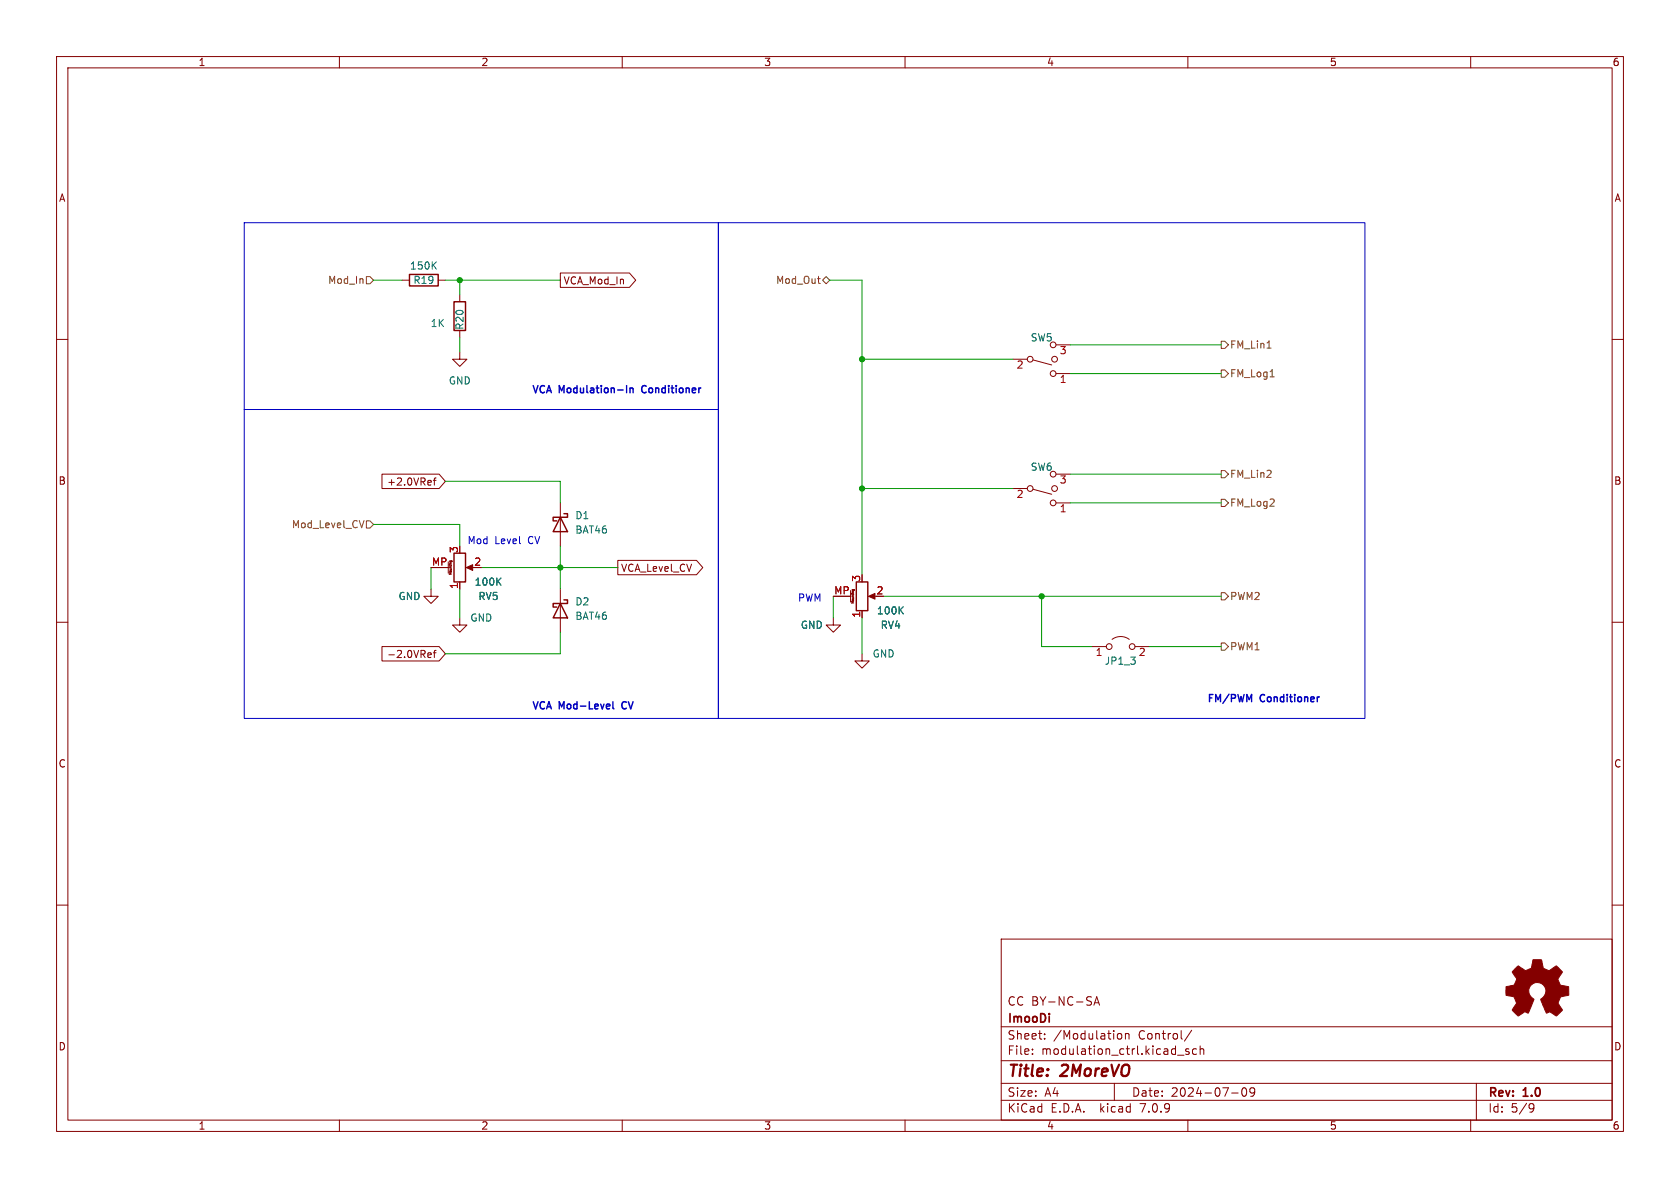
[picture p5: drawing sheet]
<svg xmlns="http://www.w3.org/2000/svg" width="297mm" height="210mm" viewBox="0 0 297 210" stroke-linecap="round" stroke-linejoin="round" font-family="sans-serif">
<g fill="none" stroke="#840000" stroke-width=".18">
<path d="M10 10h277v190h-277zM12 12h273v186h-273zM60 10v2M110 10v2M160 10v2M210 10v2M260 10v2M10 60h2M71.1 49.5h1.3M77.5 49.5h1.2M81.3 52.1v1.2M81.3 58.4v1.3"/>
<path d="M99.1 48.3h12.2l1.1 1.2-1.1 1.3h-12.2zM285 60h2M81.3 62.2v1.3h-1.3l1.3 1.3 1.2-1.3h-1.2M179.1 63.5h2.5M182.6 63.6l3.3 .9M186.7 66h2.5M186.7 61h2.5M67.5 83.8h10.1l1.1 1.3-1.1 1.3h-10.1zM76.6 84.9h.5M77.1 84.5l-.3 .2v1.1M79.2 99.3v2M79.5 99.3h.1"/>
<path d="M79.6 99.3h.1M79.8 99.1v.2h-.2M79.9 99.2l-.4-.1v.2M79.9 99.2h.1M79.9 99.2v.1M99.1 88.9v7.6M109.2 99.1h13.9l1.1 1.2-1.1 1.3h-13.9zM179.1 86.4h2.5M182.6 86.5l3.3 .9M186.7 88.9h2.5M186.7 83.8h2.5M10 110h2"/>
<path d="M67.5 114.3h10.1l1.1 1.3-1.1 1.2h-10.1zM75.8 115.4l.4 .1v.2l-.6 .1M76.2 116.2h-.4M76.2 104.1v1.3h-1.3l1.3 1.3 1.3-1.3h-1.3M76.2 100.3h3M76.6 115.4h.5M77.1 115l-.3 .2v1M79.4 100h.3M79.8 101.3h-.4l.3 .1-.3 .1h.4M81.3 109.2v1.3h-1.3l1.3 1.3 1.2-1.3h-1.2M81.3 102.9v1.2M82.8 100.3h1"/>
<path d="M99.1 104.1v7.7M147.3 109.2v1.3h-1.3l1.3 1.3 1.3-1.3h-1.3M147.3 105.4h3.1M150.4 104.4v2M150.5 105.1h.4M150.7 104.3v.1M150.9 104.2v.2h-.2M150.9 106.3h-.4l.3 .2-.3 .1h.4M151 104.2h-.3v.1M151 104.2v.1M151 104.3v.1M152.4 115.6v1.2h-1.3l1.3 1.3 1.3-1.3h-1.3"/>
<path d="M152.4 108v1.2M153.9 105.4h1M193 114.3h2.6M196.6 113a2.54 2.54 0 0 1 3 0M200.7 114.3h2.5M285 110h2M10 160h2M285 160h2M177 166h108v32h-108zM193.4 177.7l.5-1.5 .5 1.5M193.5 177.3h.7M60 198v2"/>
<path d="M110 198v2M160 198v2M177 194.5h108M177 191.5h108M177 187.5h108M177 181.5h108M182.5 186.3v.1M182.5 185.5v.1M184.7 183.6v.1M184.7 182.8v.1M197 191.5v3M197.6 182.8l.4-.1 .3 .3v.4l-.1 .2-.4 .1-.2-.1"/>
<path d="M199 182.8l.2-.1 .3 .1 .1 .9M199 182.7v1M208.2 186.5h1.1M210 198v2M210.2 185.5l-.4-.1-.2 .2 .1 .2 .5 .2v.3h-.6M210.7 182.1l-1.3 2M211.5 185.5l-.4-.1-.3 .3v.4l.2 .2h.5M212.2 185.5l.2-.1 .3 .1 .1 .9M212.2 184.9v1.5M217.7 193.2h1.2M219.7 192.4l.2-.1a.81 .81 0 0 1 .6 .6 .81 .81 0 0 1-.3 .8l-.2 .1a.81 .81 0 0 1-.3-1.4zM221.8 192.9l-.3 .3h-.3l-.2-.3 .1-.5 .4-.1 .2 .1a.99 .99 0 0 1-.3 1.4h-.3"/>
<path d="M260 198v2M261 191.5v6.5M270.6 195.1l.5 .1a.99 .99 0 0 1-.4 1.4h-.2M271.2 195.7l-.3 .3h-.3"/>
<circle cx="182.1" cy="63.5" r=".51"/>
<circle cx="186.2" cy="66" r=".51"/>
<circle cx="186.2" cy="61" r=".51"/>
<circle cx="186.4" cy="63.5" r=".51"/>
<circle cx="182.1" cy="86.4" r=".51"/>
<circle cx="186.2" cy="88.9" r=".51"/>
<circle cx="186.2" cy="83.8" r=".51"/>
<circle cx="186.4" cy="86.4" r=".51"/>
<circle cx="196.1" cy="114.3" r=".51"/>
<circle cx="200.2" cy="114.3" r=".51"/>
</g>
<g fill="#840000" stroke="#840000" stroke-width=".18">
<path d="M82.4 100.3l1.2-.5v1z"/>
<path d="M267.8 171.2l.6-.5 .9 .6a.62 .62 0 0 0 1 0l.2-.1a1.62 1.62 0 0 0 .5-1.3l.1-.3 1.4 .1 .2 .7a.74 .74 0 0 0 .7 1l.5 .2 1.3-.9 1 1.1-.4 .7a.75 .75 0 0 0-.2 1.2l.2 .4 1.5 .3v1.5l-1.4 .3-.1 .1a1.23 1.23 0 0 0-.2 1.2l.6 1-.1 .2-1 .9-.8-.5a.54 .54 0 0 0-.8 0l-1.1-2.4a2.33 2.33 0 0 0 .9-1.9 1.54 1.54 0 0 0-2.5-.7 1.54 1.54 0 0 0 .4 2.6l-1.1 2.4a.69 .69 0 0 0-1.1 .1l-.6 .4-1.1-1.1 .8-1.2-.2-.5a.71 .71 0 0 0-.9-.7l-.8-.2v-1.5l.5-.1a1.11 1.11 0 0 0 1.2-.7 .72 .72 0 0 0-.2-1.2l-.4-.6z"/>
<path d="M153.5 105.4l1.2-.5v1z"/>
</g>
<path d="M72.4 48.5h5.1v2h-5.1zM80.3 53.3h2v5.1h-2zM80.3 97.8h2v5.1h-2zM99.1 91.4l1.2 2.6h-2.5zM99.7 90.8h.6v.6h-2.5v.7h.6M99.1 106.7l1.2 2.5h-2.5zM99.7 106h.6v.7h-2.5v.6h.6M151.4 102.9h2v5.1h-2z" fill="none" stroke="#840000" stroke-width=".25"/>
<path d="M76.6 46.8l.5 .8M77.1 46.3l-.7 .7M88 102.7l.6 .7M88.6 102.2l-.8 .7M159.1 107.8l.6 .7M159.7 107.3l-.7 .7" fill="none" stroke="#006464" stroke-width=".18"/>
<g fill="none" stroke="#725600" stroke-width=".18">
<path d="M64.8 48.9h.6l.6 .6-.6 .7h-.6zM144.5 49.3h.5M144.9 50.1h.1M145.4 49.5l.6-.6 .7 .6-.7 .7zM215.9 60.3h.6l.7 .7-.7 .6h-.6zM215.9 65.4h.6l.7 .6-.7 .7h-.6zM224 61.5h.7M224.5 66.6h.8M64.4 92l-.5 1.3M64.8 92.1h.6l.6 .6-.6 .6h-.6zM215.9 83.2h.6l.7 .6-.7 .7h-.6zM215.9 88.3h.6l.7 .6-.7 .6h-.6z"/>
<path d="M215.9 104.8h.6l.7 .6-.7 .6h-.6zM215.9 113.7h.6l.7 .6-.7 .6h-.6z"/>
</g>
<path d="M111.4 68.6v.8M111.4 68.7l.2-.1h.3v.8M113.6 68.3l-.2 .4 .2 .5M108.4 124v1.1l.1 .2M110.1 124.2l-.2 .4 .2 .5M220.8 123.7l.5-.9v1.2" fill="none" stroke="#0000c2" stroke-width=".25"/>
<path d="M43.2 39.4h83.8v33h-83.8zM127 39.4h114.3v87.6h-114.3zM43.2 72.4h83.8v54.6h-83.8z" fill="none" stroke="#0000c2" stroke-width=".18"/>
<g fill="none" stroke="#009600" stroke-width=".18">
<path d="M66 49.5h5.1M78.7 49.5h20.4M81.3 49.5v2.6M81.3 59.7v2.5M146.7 49.5h5.7v52.1M152.4 63.5h26.7M189.2 66h26.7M189.2 61h26.7M66 92.7h15.3v3.8M78.7 85.1h20.4v3.8M99.1 96.5v7.6M152.4 86.4h26.7"/>
<path d="M189.2 88.9h26.7M189.2 83.8h26.7M76.2 100.3v3.8M81.3 104.1v5.1M85.1 100.3h24.1M99.1 111.8v3.8h-20.4M147.3 105.4v3.8M152.4 109.2v6.4M156.2 105.4h59.7M184.1 105.4v8.9h8.9M203.2 114.3h12.7"/>
</g>
<g fill="#009600" stroke="#009600" stroke-width=".18">
<circle cx="152.4" cy="63.5" r=".46"/>
<circle cx="152.4" cy="86.4" r=".46"/>
<circle cx="184.1" cy="105.4" r=".46"/>
<circle cx="99.1" cy="100.3" r=".46"/>
<circle cx="81.3" cy="49.5" r=".46"/>
</g>
<g font-size="2.8" fill="#840000">
<text x="178" y="190.9">Title:</text>
<text x="187.7" y="190.9">2MoreVO</text>
</g>
<g font-size="2.1" fill="#840000">
<text x="178" y="178">CC BY-NC-SA</text>
<text x="178" y="184">Sheet:</text>
<text x="178" y="181.2">ImooDi</text>
<text x="186.2" y="184">/Modulation</text>
<text x="201.3" y="184">Control/</text>
<text x="178" y="186.7">File:</text>
<text x="184.1" y="186.7">modulation_ctrl.kicad_sch</text>
<text x="178" y="196.9">KiCad</text>
<text x="178" y="194.1">Size:</text>
<text x="184.7" y="194.1">A4</text>
<text x="185.7" y="196.9">E.D.A.</text>
<text x="194.6" y="196.9">kicad</text>
<text x="200" y="194.1">Date:</text>
<text x="201.8" y="196.9">7.0.9</text>
<text x="207" y="194.1">2024-07-09</text>
<text x="263" y="194.3">Rev:</text>
<text x="263" y="196.9">Id:</text>
<text x="267.1" y="196.9">5/9</text>
<text x="269.4" y="194.3">1.0</text>
</g>
<g font-size="1.8" fill="#840000">
<text x="35" y="11.9">1</text>
<text x="85" y="11.9">2</text>
<text x="135" y="11.9">3</text>
<text x="185" y="11.9">4</text>
<text x="235" y="11.9">5</text>
<text x="285" y="11.9">6</text>
<text x="10.3" y="35.9">A</text>
<text x="285.3" y="35.9">A</text>
<text x="99.5" y="50.5">VCA_Mod_In</text>
<text x="10.3" y="85.9">B</text>
<text x="68.3" y="86">+2.0VRef</text>
<text x="285.3" y="85.9">B</text>
<text x="109.7" y="101.3">VCA_Level_CV</text>
<text x="68.3" y="116.5">-2.0VRef</text>
<text x="10.3" y="135.9">C</text>
<text x="285.3" y="135.9">C</text>
<text x="10.3" y="185.9">D</text>
<text x="285.3" y="185.9">D</text>
<text x="35" y="199.9">1</text>
<text x="85" y="199.9">2</text>
<text x="135" y="199.9">3</text>
<text x="185" y="199.9">4</text>
<text x="235" y="199.9">5</text>
<text x="285" y="199.9">6</text>
</g>
<g font-size="1.8" fill="#006464">
<text x="72.4" y="47.9">150K</text>
<text x="73" y="50.4">R19</text>
<text x="76" y="58">1K</text>
<text x="82.1" y="58.4" transform="rotate(-90 82.1 58.4)">R20</text>
<text x="182.1" y="60.6">SW5</text>
<text x="79.2" y="68.2">GND</text>
<text x="182.1" y="83.4">SW6</text>
<text x="101.6" y="92">D1</text>
<text x="101.6" y="94.5">BAT46</text>
<text x="70.4" y="106.3">GND</text>
<text x="83.8" y="103.7">100K</text>
<text x="84.5" y="106.3">RV5</text>
<text x="101.6" y="107.2">D2</text>
<text x="83.1" y="110.1">GND</text>
<text x="101.6" y="109.8">BAT46</text>
<text x="141.5" y="111.4">GND</text>
<text x="154.9" y="108.8">100K</text>
<text x="155.6" y="111.4">RV4</text>
<text x="154.2" y="116.4">GND</text>
<text x="195.2" y="117.7">JP1_3</text>
</g>
<g font-size="1.8" fill="#725600">
<text x="57.9" y="50.4">Mod_In</text>
<text x="137.1" y="50.4">Mod_Out</text>
<text x="217.4" y="61.8">FM_Lin1</text>
<text x="217.4" y="66.9">FM_Log1</text>
<text x="217.4" y="84.7">FM_Lin2</text>
<text x="217.4" y="89.8">FM_Log2</text>
<text x="51.5" y="93.6">Mod_Level_CV</text>
<text x="217.4" y="106.3">PWM2</text>
<text x="217.4" y="115.2">PWM1</text>
</g>
<g font-size="1.8" fill="#a90000">
<text x="179.6" y="65.5">2</text>
<text x="187.3" y="62.9">3</text>
<text x="187.3" y="68">1</text>
<text x="179.6" y="88.3">2</text>
<text x="187.3" y="85.8">3</text>
<text x="187.3" y="90.9">1</text>
<text x="76.3" y="100.1">MP</text>
<text x="81" y="97.9" transform="rotate(-90 81 97.9)">3</text>
<text x="83.7" y="100.1">2</text>
<text x="81" y="104.2" transform="rotate(-90 81 104.2)">1</text>
<text x="147.4" y="105.2">MP</text>
<text x="152.1" y="102.9" transform="rotate(-90 152.1 102.9)">3</text>
<text x="154.9" y="105.2">2</text>
<text x="152.1" y="109.3" transform="rotate(-90 152.1 109.3)">1</text>
<text x="193.6" y="116.3">1</text>
<text x="201.2" y="116.3">2</text>
</g>
<g font-size="1.8" fill="#0000c2">
<text x="94" y="69.6">VCA Modulation-In</text>
<text x="114" y="69.6">Conditioner</text>
<text x="82.5" y="96.3">Mod</text>
<text x="87.5" y="96.3">Level</text>
<text x="93.5" y="96.3">CV</text>
<text x="141" y="106.4">PWM</text>
<text x="94" y="125.5">VCA Mod-Level</text>
<text x="110.5" y="125.5">CV</text>
<text x="213.4" y="124.2">FM/PWM</text>
<text x="222.9" y="124.2">Conditioner</text>
</g>
<g font-size=".5" fill="#840000">
<text x="80" y="101.8" transform="rotate(-90 80 101.8)">Mounting</text>
<text x="151.2" y="106.9" transform="rotate(-90 151.2 106.9)">Mounting</text>
</g>
</svg>
